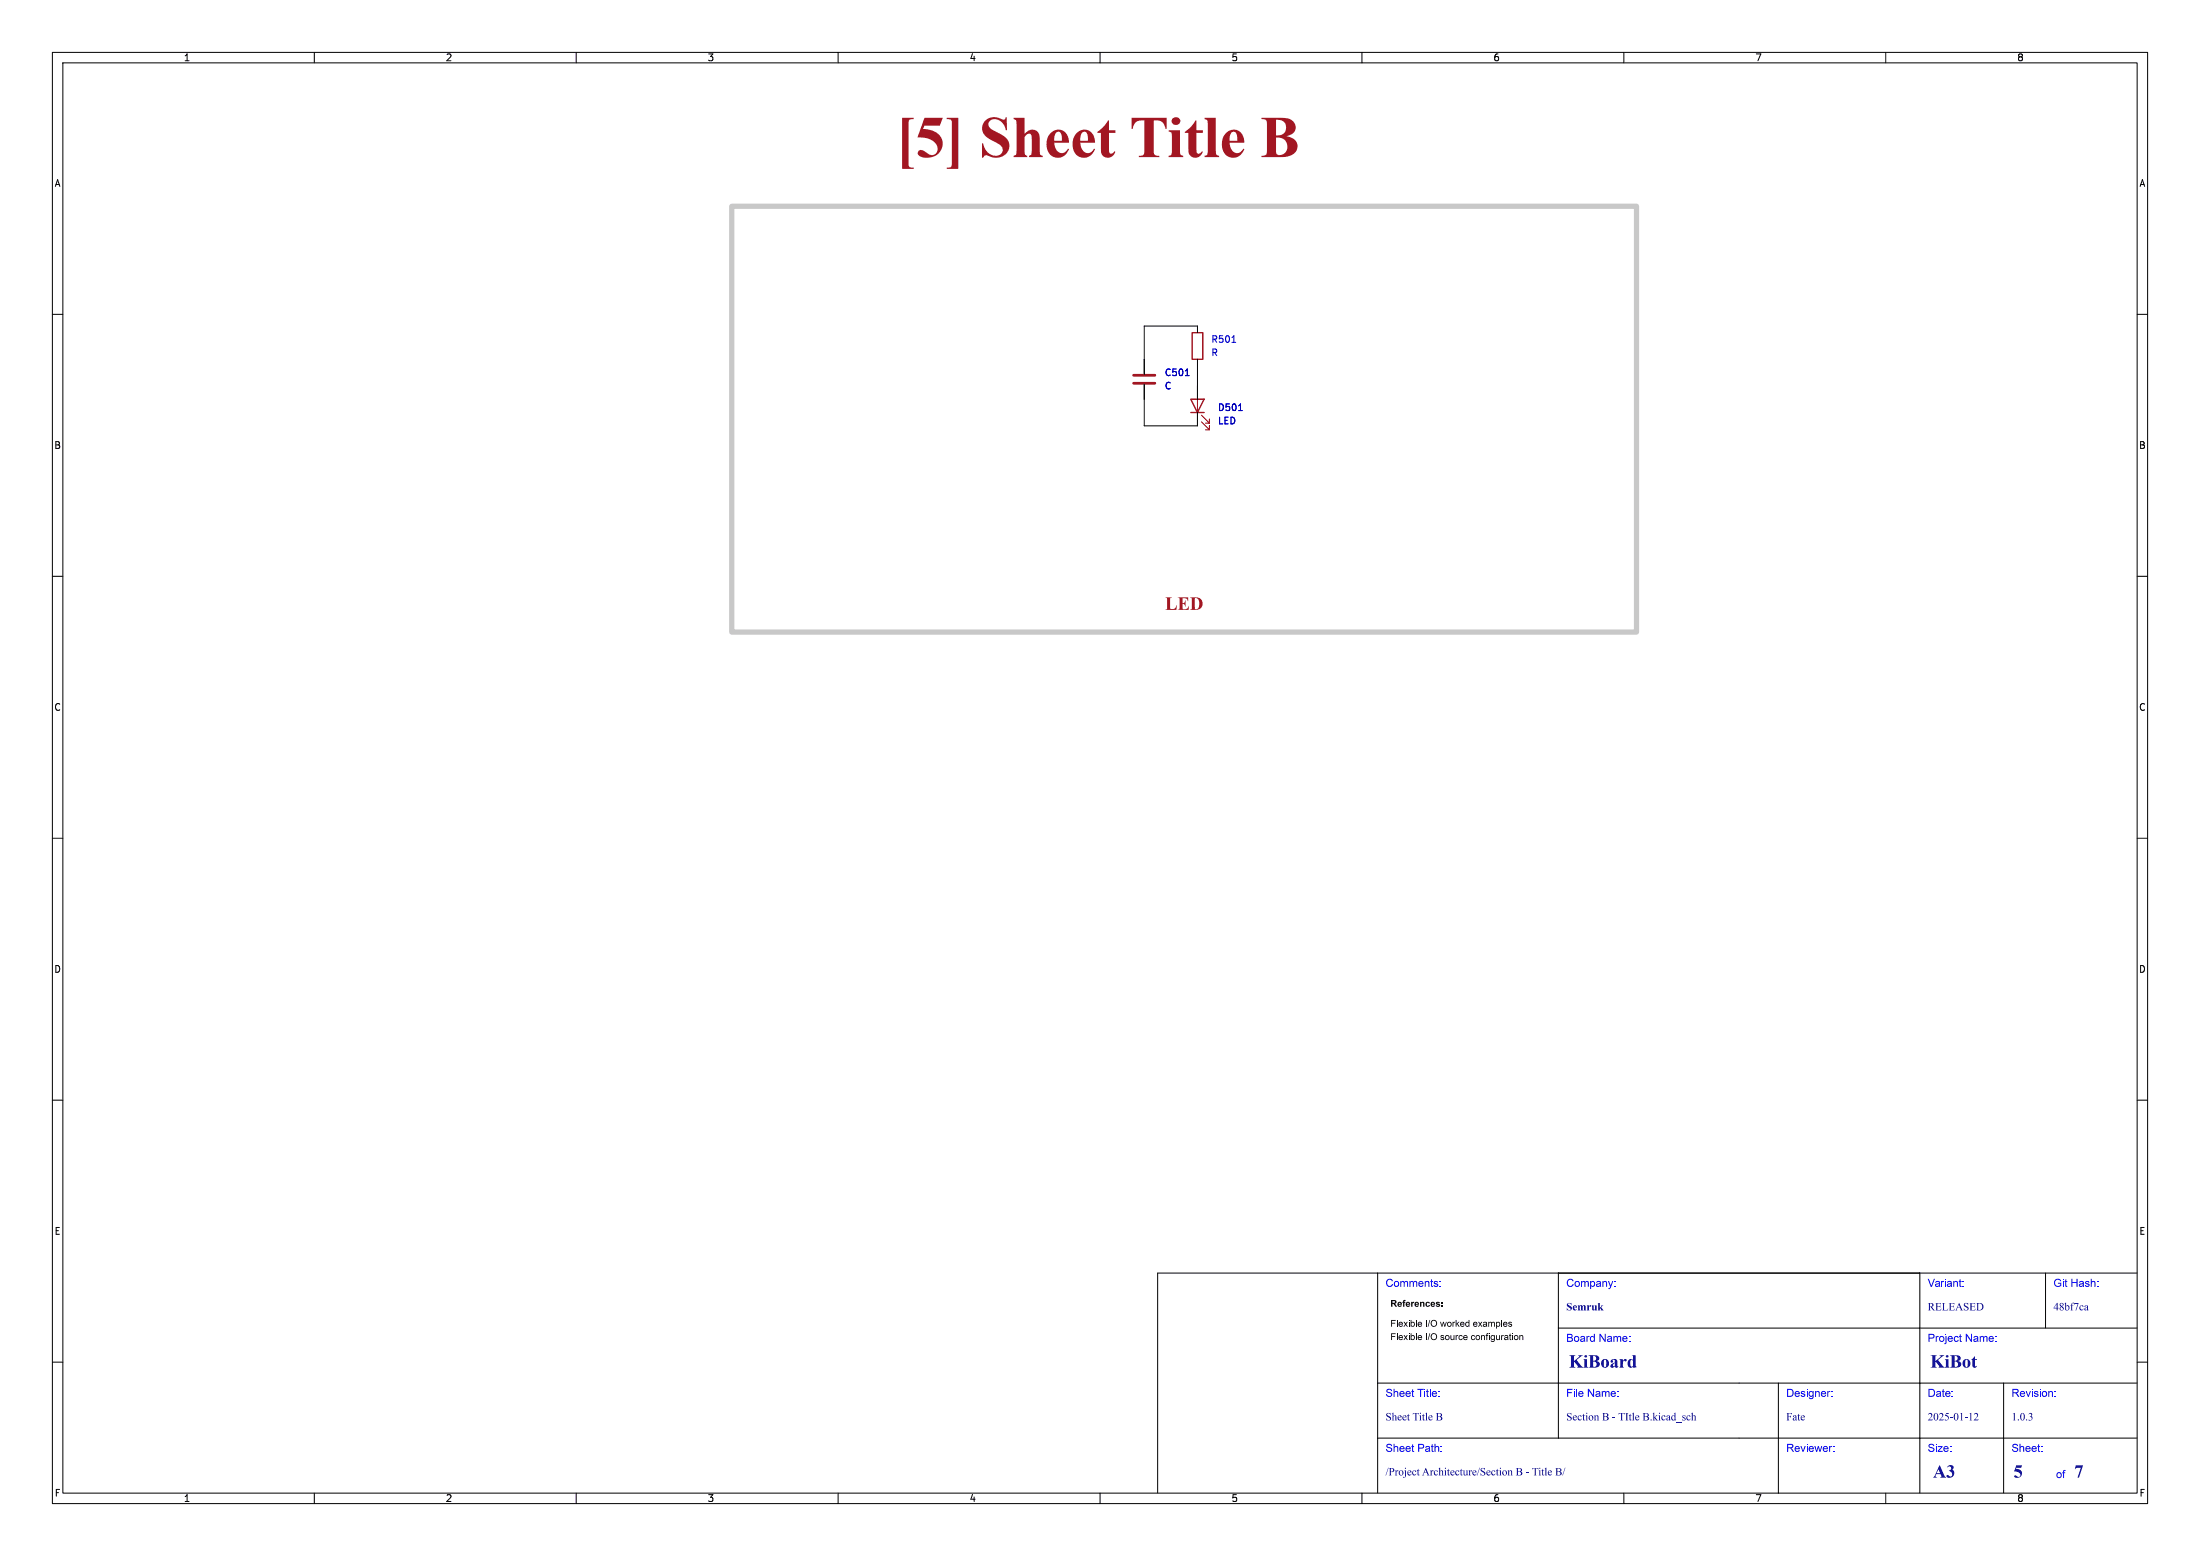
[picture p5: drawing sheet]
<svg xmlns="http://www.w3.org/2000/svg" width="420mm" height="297mm" viewBox="0 0 420 297" stroke-linecap="round" stroke-linejoin="round" font-family="sans-serif">
<g fill="none" stroke="#000" stroke-width=".19">
<path d="M10 10h400v277h-400zM12 12h396v273h-396zM60 10v2M110 10v2M160 10v2M210 10v2M260 10v2M310 10v2M360 10v2M10 60h2M218.4 73.4v7.9h10.2v-2.6M228.6 63.5v-1.3h-10.2v9.2"/>
<path d="M228.6 68.6v7.6M408 60h2M10 110h2M408 110h2M10 160h2M408 160h2M10 210h2M408 210h2M263 243v42M297.5 253.5h110.5M297.5 243v31.5M366.5 243v42"/>
<path d="M390.5 243v10.5M408 243h-187v42M10 260h2M263 274.5h145M263 264h145M339.5 264v21M382.5 264v21M408 260h2M60 285v2M110 285v2M160 285v2M210 285v2"/>
<path d="M260 285v2M310 285v2M360 285v2"/>
</g>
<path d="M216.4 71.6h4.1M216.4 73.2h4.1" fill="none" stroke="#840000" stroke-width=".51"/>
<path d="M226.3 71.7h.7M235.2 65.3h.7M236.5 78.4h.7" fill="none" stroke="#0000c2" stroke-width=".19"/>
<path d="M227.3 76.2h2.6l-1.3 2.5zM227.3 78.7h2.6M227.6 63.5h2v5.1h-2z" fill="none" stroke="#840000" stroke-width=".25"/>
<path d="M228.6 76.2v2.5M229.4 79.2l1.5 1.6v-.8v.8h-.8M229.4 80.5l1.5 1.5v-.7v.7h-.8" fill="none" stroke="#840000" stroke-width=".19"/>
<path d="M139.7 39.4h172.7v81.3h-172.7z" fill="none" stroke="#c8c8c8" stroke-width="1"/>
<text font-size="11.1" fill="#a21622" x="171" y="32.9">[5] SheetTitle B</text>
<text font-size="3.5" fill="#a21622" x="222.4" y="116.8">LED</text>
<g font-size="3.5" fill="#00007f">
<text x="299.5" y="262">KiBoard</text>
<text x="368.5" y="262">KiBot</text>
<text x="369" y="283">A3</text>
<text x="384.4" y="283">5</text>
<text x="396" y="283">7</text>
</g>
<g font-size="2.1" fill="#00f">
<text x="264.5" y="246.2">Comments:</text>
<text x="299" y="246.2">Company:</text>
<text x="368" y="246.2">Variant:</text>
<text x="392" y="246.2">Git Hash:</text>
<text x="299" y="256.7">Board Name:</text>
<text x="368" y="256.7">Project Name:</text>
<text x="264.5" y="267.2">Sheet Title:</text>
<text x="299" y="267.2">File Name:</text>
<text x="341" y="267.2">Designer:</text>
<text x="368" y="267.2">Date:</text>
<text x="384" y="267.2">Revision:</text>
<text x="264.5" y="277.7">Sheet Path:</text>
<text x="341" y="277.7">Reviewer:</text>
<text x="368" y="277.7">Size:</text>
<text x="384" y="277.7">Sheet:</text>
<text x="392.5" y="282.7">of</text>
</g>
<g font-size="2.1" fill="#00007f">
<text x="299" y="250.7">Semruk</text>
<text x="368" y="250.7">RELEASED</text>
<text x="392" y="250.7">48bf7ca</text>
<text x="264.5" y="271.7">SheetTitle B</text>
<text x="299" y="271.7">SectionB - TItle B.kicad_sch</text>
<text x="341" y="271.7">Fate</text>
<text x="368" y="271.7">2025-01-12</text>
<text x="384" y="271.7">1.0.3</text>
<text x="264.5" y="282.2">/ProjectArchitecture/SectionB - Title B/</text>
</g>
<g font-size="1.8">
<text x="35" y="11.9">1</text>
<text x="85" y="11.9">2</text>
<text x="135" y="11.9">3</text>
<text x="185" y="11.9">4</text>
<text x="235" y="11.9">5</text>
<text x="285" y="11.9">6</text>
<text x="335" y="11.9">7</text>
<text x="385" y="11.9">8</text>
<text x="10.3" y="35.9">A</text>
<text x="408.3" y="35.9">A</text>
<text x="10.3" y="85.9">B</text>
<text x="408.2" y="85.9">B</text>
<text x="10.3" y="135.9">C</text>
<text x="408.2" y="135.9">C</text>
<text x="10.3" y="185.9">D</text>
<text x="408.2" y="185.9">D</text>
<text x="10.3" y="235.9">E</text>
<text x="408.3" y="235.9">E</text>
<text x="265.4" y="249.6">References:</text>
<text x="265.4" y="253.5">Flexible I/O worked examples</text>
<text x="265.4" y="256">Flexible I/O source configuration</text>
<text x="10.3" y="285.9">F</text>
<text x="35" y="286.9">1</text>
<text x="85" y="286.9">2</text>
<text x="135" y="286.9">3</text>
<text x="185" y="286.9">4</text>
<text x="235" y="286.9">5</text>
<text x="285" y="286.9">6</text>
<text x="335" y="286.9">7</text>
<text x="385" y="286.9">8</text>
<text x="408.3" y="285.9">F</text>
</g>
<g font-size="1.8" fill="#0000c2">
<text x="231.1" y="65.6">R501</text>
<text x="222.3" y="72">C501</text>
<text x="231.1" y="68.2">R</text>
<text x="222.3" y="74.5">C</text>
<text x="232.4" y="78.7">D501</text>
<text x="232.4" y="81.2">LED</text>
</g>
</svg>
